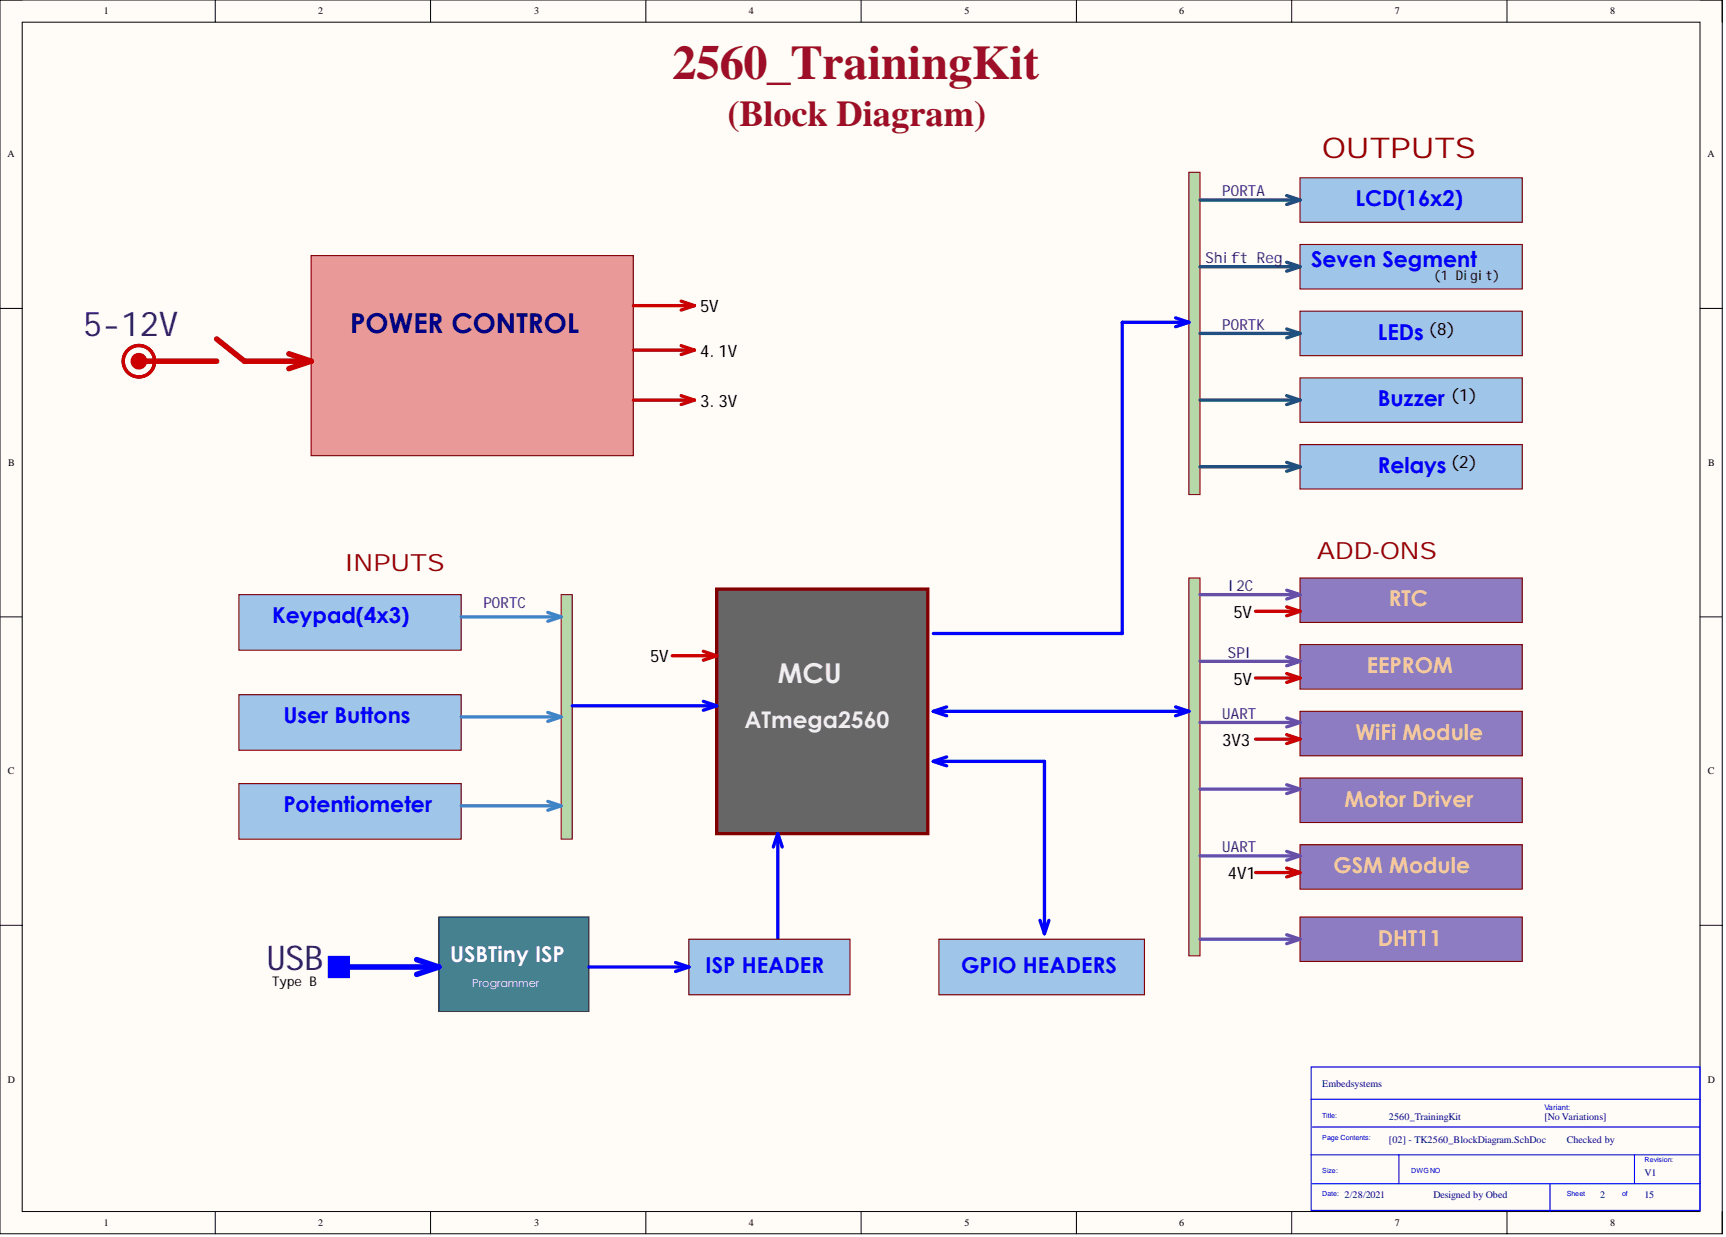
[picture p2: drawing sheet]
<svg xmlns="http://www.w3.org/2000/svg" width="393mm" height="282mm" viewBox="0 0 393 282" stroke-linecap="round" stroke-linejoin="round" font-family="sans-serif">
<path d="M0 0h392.5v281.1h-392.5z" fill-rule="evenodd" fill="#fffcf8"/>
<path d="M0 0h392.5v281.1h-392.5z" fill="none" stroke="#000" stroke-width=".23"/>
<path d="M5.1 5.1h382.3v271h-382.3z" fill-rule="evenodd" fill="#fffcf8"/>
<g fill="none" stroke="#000" stroke-width=".23">
<path d="M0 0h5.1M49.1 0v5.1M98.1 0v5.1M147.2 0v5.1M196.2 0v5.1M245.3 0v5.1M294.4 0v5.1M343.4 0v5.1M387.4 0h5.1v5.1M5.1 5.1h382.3v271h-382.3zM0 70.3h5.1M387.4 70.3h5.1"/>
<path d="M0 140.6h5.1M387.4 140.6h5.1M0 210.8h5.1M387.4 210.8h5.1M49.1 276.1v5M98.1 276.1v5M147.2 276.1v5M196.2 276.1v5M245.3 276.1v5M294.4 276.1v5M343.4 276.1v5M392.5 276.1v5"/>
</g>
<path d="M298.8 243.1h88.6v32.7h-88.6zM298.8 250.5h88.6M299.1 256.8h88.3M298.8 263.2h88.6M299.1 269.7h88.3M318.8 263.2v6.5M353.2 269.7v6.4M372.5 263.2v6.5" fill="none" stroke="#00f" stroke-width=".25"/>
<path d="M163.3 134.2h48.1v55.8h-48.1z" fill-rule="evenodd" fill="#666"/>
<path d="M163.3 134.2h48.1v55.8h-48.1z" fill="none" stroke="#800000" stroke-width=".76"/>
<path d="M54.4 135.5h50.7v12.7h-50.7z" fill-rule="evenodd" fill="#9fc5e8"/>
<path d="M54.4 135.5h50.7v12.7h-50.7z" fill="none" stroke="#800000" stroke-width=".25"/>
<path d="M54.4 158.3h50.7v12.7h-50.7z" fill-rule="evenodd" fill="#9fc5e8"/>
<path d="M54.4 158.3h50.7v12.7h-50.7z" fill="none" stroke="#800000" stroke-width=".25"/>
<path d="M54.4 178.6h50.7v12.6h-50.7z" fill-rule="evenodd" fill="#9fc5e8"/>
<path d="M54.4 178.6h50.7v12.6h-50.7z" fill="none" stroke="#800000" stroke-width=".25"/>
<path d="M127.9 135.5h2.5v55.7h-2.5z" fill-rule="evenodd" fill="#b6d7a8"/>
<path d="M127.9 135.5h2.5v55.7h-2.5z" fill="none" stroke="#800000" stroke-width=".23"/>
<path d="M270.9 39.2h2.6v73.5h-2.6z" fill-rule="evenodd" fill="#b6d7a8"/>
<path d="M270.9 39.2h2.6v73.5h-2.6z" fill="none" stroke="#800000" stroke-width=".23"/>
<path d="M296.3 40.5h50.6v10.1h-50.6z" fill-rule="evenodd" fill="#9fc5e8"/>
<path d="M296.3 40.5h50.6v10.1h-50.6z" fill="none" stroke="#800000" stroke-width=".25"/>
<path d="M296.3 55.7h50.6v10.1h-50.6z" fill-rule="evenodd" fill="#9fc5e8"/>
<path d="M296.3 55.7h50.6v10.1h-50.6z" fill="none" stroke="#800000" stroke-width=".25"/>
<path d="M296.3 70.9h50.6v10.1h-50.6z" fill-rule="evenodd" fill="#9fc5e8"/>
<path d="M296.3 70.9h50.6v10.1h-50.6z" fill="none" stroke="#800000" stroke-width=".25"/>
<path d="M296.3 86.1h50.6v10.1h-50.6z" fill-rule="evenodd" fill="#9fc5e8"/>
<path d="M296.3 86.1h50.6v10.1h-50.6z" fill="none" stroke="#800000" stroke-width=".25"/>
<path d="M296.3 101.3h50.6v10.1h-50.6z" fill-rule="evenodd" fill="#9fc5e8"/>
<path d="M296.3 101.3h50.6v10.1h-50.6z" fill="none" stroke="#800000" stroke-width=".25"/>
<path d="M270.9 131.7h2.6v86.1h-2.6z" fill-rule="evenodd" fill="#b6d7a8"/>
<path d="M270.9 131.7h2.6v86.1h-2.6z" fill="none" stroke="#800000" stroke-width=".23"/>
<path d="M296.3 131.7h50.6v10.1h-50.6z" fill-rule="evenodd" fill="#8e7cc3"/>
<path d="M296.3 131.7h50.6v10.1h-50.6z" fill="none" stroke="#800000" stroke-width=".25"/>
<path d="M296.3 146.9h50.6v10.1h-50.6z" fill-rule="evenodd" fill="#8e7cc3"/>
<path d="M296.3 146.9h50.6v10.1h-50.6z" fill="none" stroke="#800000" stroke-width=".25"/>
<path d="M296.3 162.1h50.6v10.1h-50.6z" fill-rule="evenodd" fill="#8e7cc3"/>
<path d="M296.3 162.1h50.6v10.1h-50.6z" fill="none" stroke="#800000" stroke-width=".25"/>
<path d="M296.3 177.3h50.6v10.1h-50.6z" fill-rule="evenodd" fill="#8e7cc3"/>
<path d="M296.3 177.3h50.6v10.1h-50.6z" fill="none" stroke="#800000" stroke-width=".25"/>
<path d="M296.3 192.5h50.6v10.1h-50.6z" fill-rule="evenodd" fill="#8e7cc3"/>
<path d="M296.3 192.5h50.6v10.1h-50.6z" fill="none" stroke="#800000" stroke-width=".25"/>
<path d="M70.9 58.2h73.4v45.6h-73.4z" fill-rule="evenodd" fill="#ea9999"/>
<path d="M70.9 58.2h73.4v45.6h-73.4z" fill="none" stroke="#800000" stroke-width=".25"/>
<path d="M49.4 77.2l6.3 5.1h15.2M31.7 82.3h17.7M65.8 80.6l5.1 1.7M70.9 82.3l-5.1 1.7" fill="none" stroke="#c00" stroke-width="1.3"/>
<circle cx="31.7" cy="82.3" r="1.27" fill="#c00"/>
<circle cx="31.7" cy="82.3" r="1.27" fill="none" stroke="#c00" stroke-width="1.3"/>
<path d="M124.8 139.5l3.1 1.1M105.1 140.6h22.8M127.9 140.6l-3.1 1M105.1 163.4h22.8M124.8 162.3l3.1 1.1M127.9 163.4l-3.1 1M105.1 183.6h22.8M124.8 182.6l3.1 1M127.9 183.6l-3.1 1" fill="none" stroke="#3d85c6" stroke-width=".76"/>
<path d="M267.9 72.4l3 1M270.9 73.4h-15.1v71h-43.1M270.9 73.4l-3 1.1M160.3 159.8l3 1M130.4 160.8h32.9M163.3 160.8l-3 1M212.7 162.1h58.2M212.7 162.1l3 1M215.7 161.1l-3 1M267.9 161.1l3 1M270.9 162.1l-3 1" fill="none" stroke="#00f" stroke-width=".76"/>
<g fill="none" stroke="#674ea7" stroke-width=".76">
<path d="M273.5 135.5h22.8M293.2 134.5l3.1 1M296.3 135.5l-3.1 1M273.5 150.7h22.8M293.2 149.7l3.1 1M296.3 150.7l-3.1 1M273.5 164.6h22.8M273.5 179.8h22.8M293.2 163.6l3.1 1M293.2 178.8l3.1 1M296.3 164.6l-3.1 1M296.3 179.8l-3.1 1"/>
<path d="M273.5 195h22.8M293.2 194l3.1 1M296.3 195l-3.1 1"/>
</g>
<g fill="none" stroke="#134f5c" stroke-width=".76">
<path d="M273.5 45.6h22.8M293.2 44.6l3.1 1M293.2 59.8l3.1 1M296.3 45.6l-3.1 1M273.5 60.8h22.8M273.5 76h22.8M293.2 75l3.1 1M296.3 60.8l-3.1 1M296.3 76l-3.1 1M273.5 91.2h22.8M293.2 90.2l3.1 1M296.3 91.2l-3.1 1"/>
<path d="M273.5 106.4h22.8M293.2 105.4l3.1 1M296.3 106.4l-3.1 1"/>
</g>
<circle cx="31.7" cy="82.3" r="3.6" fill="none" stroke="#c00" stroke-width=".76"/>
<path d="M214 214h46.8v12.7h-46.8z" fill-rule="evenodd" fill="#9fc5e8"/>
<path d="M214 214h46.8v12.7h-46.8z" fill="none" stroke="#800000" stroke-width=".25"/>
<path d="M212.7 173.5h25.3v39.2M212.7 173.5l3 1M215.7 172.5l-3 1M237 209.7l1 3M239 209.7l-1 3" fill="none" stroke="#00f" stroke-width=".76"/>
<path d="M100 208.9h34.2v21.6h-34.2z" fill-rule="evenodd" fill="#45818e"/>
<path d="M100 208.9h34.2v21.6h-34.2z" fill="none" stroke="#0c343d" stroke-width=".25"/>
<path d="M177.3 190v24M177.3 190l-1.1 3M177.3 190l1 3" fill="none" stroke="#00f" stroke-width=".76"/>
<path d="M296.3 208.9h50.6v10.2h-50.6z" fill-rule="evenodd" fill="#8e7cc3"/>
<path d="M296.3 208.9h50.6v10.2h-50.6z" fill="none" stroke="#800000" stroke-width=".25"/>
<path d="M273.5 214h22.8M293.2 213l3.1 1M296.3 214l-3.1 1" fill="none" stroke="#674ea7" stroke-width=".76"/>
<path d="M144.3 69.6h14M144.3 79.8h14M155.2 68.6l3.1 1M155.2 78.8l3.1 1M158.3 69.6l-3.1 1.1M158.3 79.8l-3.1 1M144.3 91.2h14M155.2 90.2l3.1 1M158.3 91.2l-3.1 1" fill="none" stroke="#c00" stroke-width=".76"/>
<path d="M157 214h36.7v12.7h-36.7z" fill-rule="evenodd" fill="#9fc5e8"/>
<path d="M157 214h36.7v12.7h-36.7z" fill="none" stroke="#800000" stroke-width=".25"/>
<path d="M154 219.3l3 1M134.2 220.3h22.8M157 220.3l-3 1.1" fill="none" stroke="#00f" stroke-width=".76"/>
<path d="M77.2 220.3h22.8" fill="none" stroke="#00f" stroke-width="1.3"/>
<path d="M75.3 218.4h3.8v3.8h-3.8z" fill-rule="evenodd" fill="#00f"/>
<path d="M75.3 218.4h3.8v3.8h-3.8zM95 218.7l5 1.6-5 1.7" fill="none" stroke="#00f" stroke-width="1.3"/>
<g fill="none" stroke="#c00" stroke-width=".76">
<path d="M286.1 139.3h10.2M293.2 138.3l3.1 1M296.3 139.3l-3.1 1M153.2 149.4h10.1M160.3 148.4l3 1M163.3 149.4l-3 1M286.1 154.5h10.2M293.2 153.5l3.1 1M296.3 154.5l-3.1 1M286.1 168.4h10.2M293.2 167.4l3.1 1M296.3 168.4l-3.1 1"/>
<path d="M286.1 198.8h10.2M293.2 197.8l3.1 1M296.3 198.8l-3.1 1"/>
</g>
<text font-size="11" fill="#9e0e29" x="153.3" y="17.9">2560_TrainingKit</text>
<text font-size="8.3" fill="#9e0e29" x="165.8" y="28.6">(Block Diagram)</text>
<g font-size="7.8" fill="#351c75">
<text x="19" y="76.6">5-12V</text>
<text x="60.8" y="220.9">USB</text>
</g>
<text font-size="6.5" fill="#900" x="301.3" y="36">OUTPUTS</text>
<text font-size="6.2" fill="#000080" x="79.8" y="75.9">POWER CONTROL</text>
<text font-size="6.2" fill="#efefef" x="177.3" y="155.7">MCU</text>
<g font-size="5.4" fill="#900">
<text x="78.5" y="130">INPUTS</text>
<text x="300.1" y="127.5">ADD-ONS</text>
</g>
<text font-size="5.2" fill="#efefef" x="169.7" y="166">ATmega2560</text>
<g font-size="5" fill="#00f">
<text x="308.9" y="47">LCD(16x2)</text>
<text x="298.8" y="60.9">Seven Segment</text>
<text x="314" y="77.4">LEDs</text>
<text x="314" y="92.6">Buzzer</text>
<text x="314" y="107.8">Relays</text>
<text x="62" y="142">Keypad(4x3)</text>
<text x="64.6" y="164.8">User Buttons</text>
<text x="64.6" y="185.1">Potentiometer</text>
<text x="160.8" y="221.8">ISP HEADER</text>
<text x="219" y="221.8">GPIO HEADERS</text>
</g>
<g font-size="5" fill="#f9cb9c">
<text x="316.5" y="138.2">RTC</text>
<text x="311.5" y="153.4">EEPROM</text>
<text x="308.9" y="168.6">WiFi Module</text>
<text x="306.4" y="183.8">Motor Driver</text>
<text x="303.9" y="199">GSM Module</text>
<text x="314" y="215.4">DHT11</text>
</g>
<text font-size="5" fill="#fff" x="102.6" y="219.2">USBTiny ISP</text>
<g font-size="3.9">
<text x="159.5" y="71.2">5V</text>
<text x="325.4" y="76.2">(8)</text>
<text x="159.5" y="81.3">4.1V</text>
<text x="159.5" y="92.7">3.3V</text>
<text x="330.5" y="91.4">(1)</text>
<text x="330.5" y="106.6">(2)</text>
<text x="281.1" y="140.8">5V</text>
<text x="148.1" y="150.9">5V</text>
<text x="281.1" y="156">5V</text>
<text x="278.5" y="169.9">3V3</text>
<text x="279.8" y="200.3">4V1</text>
</g>
<g font-size="3.5" fill="#351c75">
<text x="278.5" y="44.7">PORTA</text>
<text x="274.7" y="59.9">Shift Reg</text>
<text x="278.5" y="75.1">PORTK</text>
<text x="279.8" y="134.7">I2C</text>
<text x="110.2" y="138.5">PORTC</text>
<text x="279.8" y="149.8">SPI</text>
<text x="278.5" y="163.8">UART</text>
<text x="278.5" y="194.2">UART</text>
</g>
<g font-size="3">
<text x="326.7" y="63.8">(1 Digit)</text>
<text x="62" y="224.7">Type B</text>
</g>
<text font-size="2.5" fill="#fff" x="107.6" y="224.8">Programmer</text>
<g font-size="2.3">
<text x="23.6" y="3.3">1</text>
<text x="72.5" y="3.3">2</text>
<text x="121.7" y="3.3">3</text>
<text x="170.7" y="3.3">4</text>
<text x="219.8" y="3.3">5</text>
<text x="268.8" y="3.3">6</text>
<text x="317.9" y="3.3">7</text>
<text x="366.9" y="3.3">8</text>
<text x="1.7" y="35.9">A</text>
<text x="389.1" y="35.9">A</text>
<text x="1.9" y="106.2">B</text>
<text x="389.3" y="106.2">B</text>
<text x="1.8" y="176.4">C</text>
<text x="389.2" y="176.4">C</text>
<text x="1.8" y="246.8">D</text>
<text x="389.2" y="246.8">D</text>
<text x="23.6" y="279.4">1</text>
<text x="72.5" y="279.4">2</text>
<text x="121.7" y="279.4">3</text>
<text x="170.7" y="279.4">4</text>
<text x="219.8" y="279.4">5</text>
<text x="268.8" y="279.4">6</text>
<text x="317.9" y="279.4">7</text>
<text x="366.9" y="279.4">8</text>
</g>
<g font-size="2.3" fill="#000080">
<text x="301.3" y="247.7">Embedsystems</text>
<text x="316.5" y="255.3">2560_TrainingKit</text>
<text x="352" y="255.3">[No Variations]</text>
<text x="316.5" y="260.4">[02] - TK2560_BlockDiagram.SchDoc</text>
<text x="357" y="260.4">Checked by</text>
<text x="374.8" y="268">V1</text>
<text x="306.4" y="273">2/28/2021</text>
<text x="326.7" y="273">Designed by Obed</text>
<text x="364.6" y="273">2</text>
<text x="374.8" y="273">15</text>
</g>
<text font-size="1.8" fill="#00f" x="352" y="252.9">Variant:</text>
<g font-size="1.6" fill="#00f">
<text x="301.3" y="254.7">Title:</text>
<text x="301.3" y="259.8">Page Contents:</text>
<text x="301.3" y="267.4">Size:</text>
<text x="321.6" y="267.4">DWG NO</text>
<text x="374.8" y="264.8">Revision:</text>
<text x="301.3" y="272.4">Date:</text>
<text x="357" y="272.4">Sheet</text>
<text x="369.7" y="272.4">of</text>
</g>
</svg>
